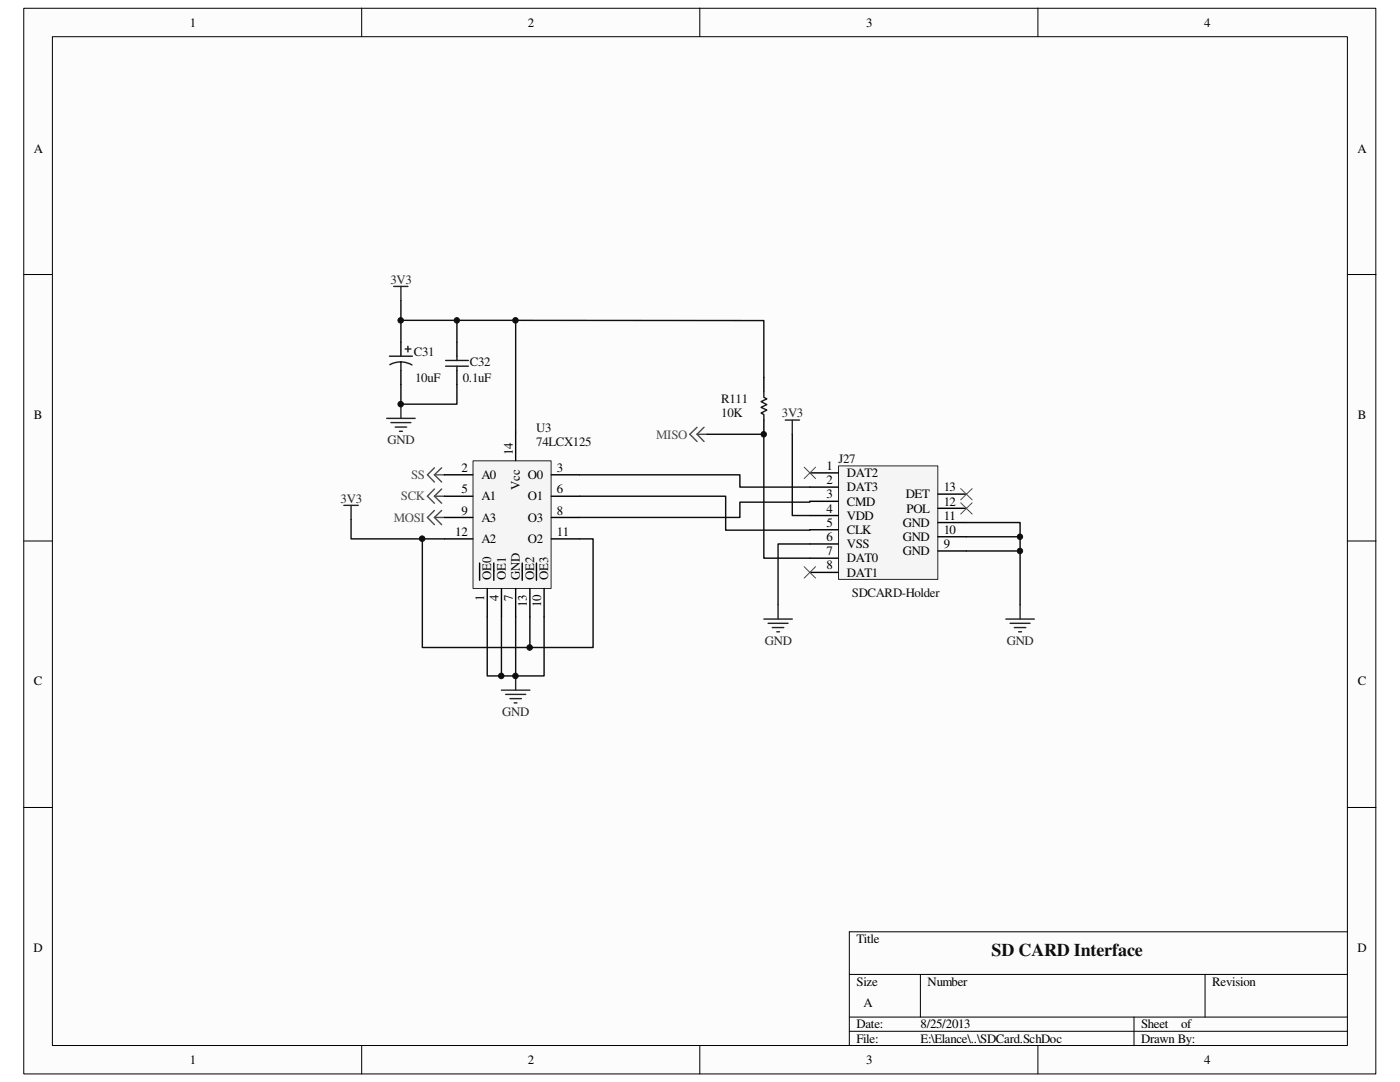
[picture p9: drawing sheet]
<svg xmlns="http://www.w3.org/2000/svg" width="279mm" height="216mm" viewBox="0 0 279 216" stroke-linecap="round" stroke-linejoin="round" font-family="sans-serif">
<path d="M4.8 1.7h269.8v212.6h-269.8z" fill="#fcfcfc"/>
<path d="M4.7 1.7h269.9v212.6h-269.9z" fill="none" stroke="#000" stroke-width=".2"/>
<path d="M10.5 7.4h258.4v201.2h-258.4z" fill="#fcfcfc"/>
<g fill="none" stroke="#000" stroke-width=".2">
<path d="M10.5 7.3h258.4v201.3h-258.4zM72.2 1.6v5.7M139.7 1.6v5.7M207.1 1.6v5.7M4.7 54.8h5.7M268.9 54.8h5.7M4.7 107.9h5.7M268.9 107.9h5.7M4.7 161.1h5.7M268.9 161.1h5.7M169.5 194.4h99.4M183.7 194.4v8.5"/>
<path d="M240.5 194.4v8.5M268.9 185.9h-99.4v22.7M72.2 208.6v5.7M139.7 208.6v5.7M169.5 202.9h99.4M169.5 205.8h99.4M207.1 208.6v5.7M226.3 202.9v5.7"/>
</g>
<path d="M78.6 57.1h2.8M80 57.1v2.9M77.2 83.5h5.6M78 84.3h4M78.9 85.2h2.3M79.7 86.1h.6M80 80.6v2.9" fill="none" stroke="#262626" stroke-width=".28"/>
<g fill="none" stroke="#4c4c4c" stroke-width=".28">
<path d="M86.7 94.7l1.4 1.5M86.7 93.3l-1.4 1.4 1.4 1.5M86.7 94.7h2M86.7 99l1.4 1.4M86.7 97.6l-1.4 1.4 1.4 1.4M86.7 99h2M88.1 93.3l-1.4 1.4M88.1 97.6l-1.4 1.4M139.1 86.7l1.4 1.4M139.1 85.3l-1.4 1.4 1.4 1.4M139.1 86.7h2M140.5 85.3l-1.4 1.4"/>
<path d="M86.7 103.3l1.4 1.4M86.7 101.9l-1.4 1.4 1.4 1.4M86.7 103.3h2M88.1 101.9l-1.4 1.4"/>
</g>
<path d="M80 68.2v2.9M80 73.9v2.9M91.2 68.2v2.9M91.2 73.9v2.9" fill="none" stroke="#000" stroke-width=".28"/>
<path d="M77.7 71.1h4.6M80 72.2l.9 .1 1.3 .5M80 72.2l-1.4 .2-.8 .4M80 72.2v1.7M80.9 69.6h1.1M81.4 69.1v1.1M88.9 71.9h4.6M88.9 73.1h4.6M91.2 71.1v.8M91.2 73.1v.8" fill="none" stroke="#1c1c1c" stroke-width=".28"/>
<path d="M94.4 92h15.6v25.4h-15.6z" fill="#f5f5f5"/>
<path d="M94.4 91.9h15.6v25.5h-15.6z" fill="none" stroke="#262626" stroke-width=".2"/>
<g fill="none" stroke="#000" stroke-width=".28">
<path d="M88.7 94.7h5.7M88.7 99h5.7M102.9 86.2v5.7M110 94.7h5.7M110 99h5.7M88.7 103.3h5.7M88.7 107.5h5.7M95.7 112.4v3.4M97.2 117.4v5.7M98.6 112.4v3.4M100.1 117.4v5.7M102.9 117.4v5.7"/>
<path d="M104.2 112.4v3.4M105.7 117.4v5.7M107.1 112.4v3.4M108.6 117.4v5.7M110 103.3h5.7M110 107.5h5.7"/>
</g>
<path d="M167.4 93h19.8v22.6h-19.8z" fill="#f5f5f5"/>
<path d="M167.3 93h19.9v22.6h-19.9z" fill="none" stroke="#262626" stroke-width=".2"/>
<g fill="none" stroke="#000" stroke-width=".28">
<path d="M152.4 75.3v2.8M152.4 83.8v2.9M161.6 94.4h5.7M161.6 97.2h5.7M187.2 98.6h5.7M161.6 100h5.7M161.6 102.9h5.7M161.6 105.7h5.7M161.6 108.5h5.7M161.6 111.4h5.7M161.6 114.2h5.7M187.2 109.9h5.7"/>
<path d="M187.2 107.1h5.7M187.2 104.3h5.7M187.2 101.4h5.7"/>
</g>
<g fill="none" stroke="#0e0e0e" stroke-width=".28">
<path d="M80 60v8.2M80 76.8v3.8h11.2v-3.8M80 63.9h11.2M102.9 63.9h-11.7v4.3M152.4 75.3v-11.3l-49.5-.1v22.3M115.7 94.7h32v2.5h13.9M115.7 99h29.1v6.8l16.8-.1M141.1 86.7h11.3v24.7h9.2M158.1 86.7v16.2h3.5M70.1 103.7v3.8h14.2M88.7 107.5h-4.4v21.7h21.4M115.7 107.5h2.7v21.7h-12.7v-6.1"/>
<path d="M161.6 100v.2h-13.9v3.1h-32M161.6 108.5h-6.3v12.2M192.9 104.3h10.7v2.8h-10.7M192.9 109.9h10.7v10.8M203.6 107.1v2.8M97.2 123.1v11.8h2.9M100.1 123.1v11.8h2.8M102.9 123.1v11.8h5.7v-11.8"/>
</g>
<path d="M152.4 78.1v1.2l.6 .3-1.1 .5 1.1 .6-1.1 .6 1.1 .5-1.1 .6 .5 .3v1.1" fill="none" stroke="#1c1c1c" stroke-width=".28"/>
<g fill="none" stroke="#262626" stroke-width=".28">
<path d="M156.7 83.8h2.9M158.1 83.8v2.9M68.6 100.8h2.9M70.1 100.8v2.9M100.1 137.7h5.6M100.9 138.6h4M101.8 139.4h2.3M102.9 134.9v2.8M152.4 123.5h5.7M153.3 124.4h4M154.1 125.2h2.3M155 126.1h.6"/>
<path d="M155.3 120.7v2.8M200.7 123.5h5.7M201.6 124.4h4M202.4 125.2h2.3M203.3 126.1h.6M203.6 120.7v2.8M102.6 140.3h.6"/>
</g>
<path d="M160.5 93.2l2.3 2.3M162.8 93.2l-2.3 2.3M191.7 97.5l2.3 2.2M194 97.5l-2.3 2.2M160.5 113.1l2.3 2.3M162.8 113.1l-2.3 2.3M191.7 100.3l2.3 2.3M194 100.3l-2.3 2.3" fill="none" stroke="#4c4c4c" stroke-width=".2"/>
<circle cx="80" cy="80.6" r=".55" fill="#0e0e0e"/>
<circle cx="80" cy="80.6" r=".55" fill="none" stroke="#0e0e0e" stroke-width=".2"/>
<circle cx="80" cy="63.9" r=".55" fill="#0e0e0e"/>
<circle cx="80" cy="63.9" r=".55" fill="none" stroke="#0e0e0e" stroke-width=".2"/>
<circle cx="84.2" cy="107.5" r=".55" fill="#0e0e0e"/>
<circle cx="84.2" cy="107.5" r=".55" fill="none" stroke="#0e0e0e" stroke-width=".2"/>
<circle cx="91.2" cy="63.9" r=".53" fill="#0e0e0e"/>
<circle cx="91.2" cy="63.9" r=".53" fill="none" stroke="#0e0e0e" stroke-width=".2"/>
<circle cx="100" cy="134.9" r=".55" fill="#0e0e0e"/>
<circle cx="100" cy="134.9" r=".55" fill="none" stroke="#0e0e0e" stroke-width=".2"/>
<circle cx="102.9" cy="134.9" r=".55" fill="#0e0e0e"/>
<circle cx="102.9" cy="134.9" r=".55" fill="none" stroke="#0e0e0e" stroke-width=".2"/>
<circle cx="102.9" cy="63.9" r=".55" fill="#0e0e0e"/>
<circle cx="102.9" cy="63.9" r=".55" fill="none" stroke="#0e0e0e" stroke-width=".2"/>
<circle cx="105.7" cy="129.2" r=".55" fill="#0e0e0e"/>
<circle cx="105.7" cy="129.2" r=".55" fill="none" stroke="#0e0e0e" stroke-width=".2"/>
<circle cx="152.4" cy="86.7" r=".54" fill="#0e0e0e"/>
<circle cx="152.4" cy="86.7" r=".54" fill="none" stroke="#0e0e0e" stroke-width=".2"/>
<circle cx="203.5" cy="109.9" r=".54" fill="#0e0e0e"/>
<circle cx="203.5" cy="109.9" r=".54" fill="none" stroke="#0e0e0e" stroke-width=".2"/>
<circle cx="203.5" cy="107.1" r=".54" fill="#0e0e0e"/>
<circle cx="203.5" cy="107.1" r=".54" fill="none" stroke="#0e0e0e" stroke-width=".2"/>
<text font-size="3.6" fill="#0e0e0e" x="197.9" y="190.8">SD CARD Interface</text>
<g font-size="2.6">
<text x="37.9" y="5.3">1</text>
<text x="105.4" y="5.3">2</text>
<text x="172.8" y="5.3">3</text>
<text x="240.3" y="5.3">4</text>
<text x="6.7" y="30.4">A</text>
<text x="270.9" y="30.4">A</text>
<text x="6.8" y="83.6">B</text>
<text x="271" y="83.6">B</text>
<text x="92.1" y="94.2">2</text>
<text x="96.1" y="95.6">A0</text>
<text x="102.3" y="90.8" transform="rotate(-90 102.3 90.8)">14</text>
<text x="105.3" y="95.6">O0</text>
<text x="111.1" y="94.2">3</text>
<text x="165" y="93.8">1</text>
<text x="169" y="95.2">DAT2</text>
<text x="92.1" y="98.4">5</text>
<text x="96.1" y="99.9">A1</text>
<text x="103.8" y="97.7" transform="rotate(-90 103.8 97.7)">Vcc</text>
<text x="105.3" y="99.9">O1</text>
<text x="111.1" y="98.4">6</text>
<text x="165" y="96.6">2</text>
<text x="165" y="99.4">3</text>
<text x="169" y="98">DAT3</text>
<text x="169" y="100.9">CMD</text>
<text x="180.8" y="99.4">DET</text>
<text x="188.3" y="100.9">12</text>
<text x="188.3" y="98">13</text>
<text x="90.8" y="106.9">12</text>
<text x="92.1" y="102.7">9</text>
<text x="96.1" y="104.1">A3</text>
<text x="105.3" y="104.1">O3</text>
<text x="111.1" y="102.7">8</text>
<text x="111.1" y="106.9">11</text>
<text x="165" y="102.3">4</text>
<text x="165" y="105.1">5</text>
<text x="165" y="107.9">6</text>
<text x="169" y="103.7">VDD</text>
<text x="169" y="106.6">CLK</text>
<text x="180.2" y="107.9">GND</text>
<text x="180.2" y="105.1">GND</text>
<text x="180.9" y="102.3">POL</text>
<text x="188.3" y="106.6">10</text>
<text x="188.3" y="103.7">11</text>
<text x="96.1" y="108.4">A2</text>
<text x="105.3" y="108.4">O2</text>
<text x="165" y="110.8">7</text>
<text x="165" y="113.6">8</text>
<text x="169" y="109.4">VSS</text>
<text x="169" y="112.2">DAT0</text>
<text x="180.2" y="110.8">GND</text>
<text x="188.3" y="109.4">9</text>
<text x="96.6" y="119.8" transform="rotate(-90 96.6 119.8)">1</text>
<text x="98" y="115.8" transform="rotate(-90 98 115.8)">OE0</text>
<text x="99.5" y="119.8" transform="rotate(-90 99.5 119.8)">4</text>
<text x="100.9" y="115.8" transform="rotate(-90 100.9 115.8)">OE1</text>
<text x="102.3" y="119.8" transform="rotate(-90 102.3 119.8)">7</text>
<text x="103.8" y="115.8" transform="rotate(-90 103.8 115.8)">GND</text>
<text x="106.6" y="115.8" transform="rotate(-90 106.6 115.8)">OE2</text>
<text x="109.4" y="115.8" transform="rotate(-90 109.4 115.8)">OE3</text>
<text x="169" y="115.1">DAT1</text>
<text x="105.2" y="121.1" transform="rotate(-90 105.2 121.1)">13</text>
<text x="108" y="121.1" transform="rotate(-90 108 121.1)">10</text>
<text x="6.8" y="136.8">C</text>
<text x="271" y="136.8">C</text>
<text x="6.7" y="189.9">D</text>
<text x="170.9" y="188.2">Title</text>
<text x="270.9" y="189.9">D</text>
<text x="170.9" y="196.7">Size</text>
<text x="185.1" y="196.7">Number</text>
<text x="241.9" y="196.7">Revision</text>
<text x="172.3" y="201">A</text>
<text x="170.9" y="205.2">Date:</text>
<text x="170.9" y="208">File:</text>
<text x="183.7" y="208">E:\Elance\..\SDCard.SchDoc</text>
<text x="183.7" y="205.2">8/25/2013</text>
<text x="227.8" y="205.2">Sheet</text>
<text x="227.8" y="208">Drawn By:</text>
<text x="235.7" y="205.2">of</text>
<text x="37.9" y="212.3">1</text>
<text x="105.4" y="212.3">2</text>
<text x="172.8" y="212.3">3</text>
<text x="240.3" y="212.3">4</text>
</g>
<g font-size="2.6" fill="#262626">
<text x="77.9" y="56.6">3V3</text>
<text x="156" y="83.3">3V3</text>
<text x="77.3" y="88.6">GND</text>
<text x="68" y="100.3">3V3</text>
<text x="152.7" y="128.7">GND</text>
<text x="200.9" y="128.7">GND</text>
<text x="100.2" y="142.8">GND</text>
</g>
<g font-size="2.6" fill="#0e0e0e">
<text x="82.6" y="71.1">C31</text>
<text x="82.8" y="76.2">10uF</text>
<text x="92.4" y="76.2">0.1uF</text>
<text x="93.8" y="73.1">C32</text>
<text x="143.9" y="83.3">10K</text>
<text x="143.9" y="80.4">R111</text>
<text x="107" y="86.1">U3</text>
<text x="107" y="88.9">74LCX125</text>
<text x="167.3" y="92.4">J27</text>
<text x="170" y="119.2">SDCARD-Holder</text>
</g>
<g font-size="2.6" fill="#4c4c4c">
<text x="131" y="87.5">MISO</text>
<text x="82" y="95.6">SS</text>
<text x="80" y="99.9">SCK</text>
<text x="78.6" y="104.1">MOSI</text>
</g>
</svg>
